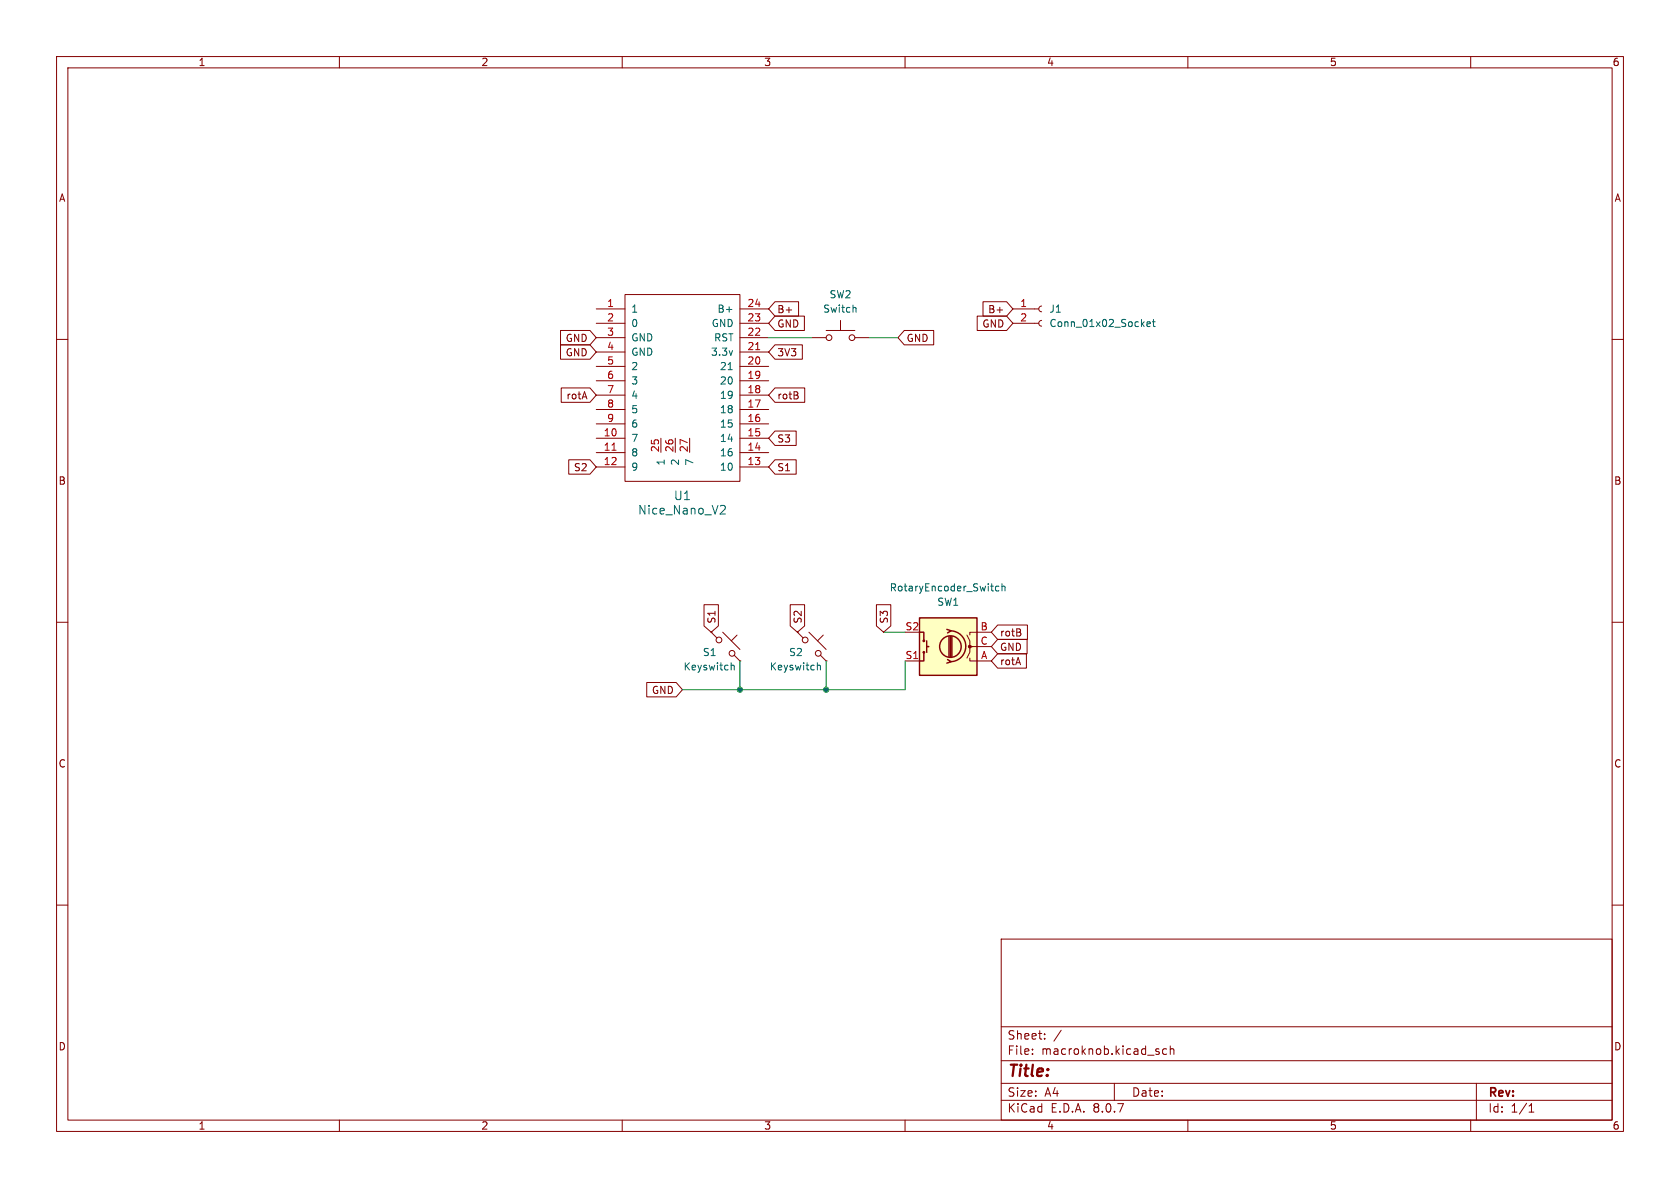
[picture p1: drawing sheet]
<svg xmlns="http://www.w3.org/2000/svg" width="297mm" height="210mm" viewBox="0 0 297 210" stroke-linecap="round" stroke-linejoin="round" font-family="sans-serif">
<g fill="none" stroke="#840000" stroke-width=".18">
<path d="M10 10h277v190h-277zM12 12h273v186h-273zM60 10v2M110 10v2M160 10v2M210 10v2M260 10v2M105.4 59.7h5.1M105.4 54.6h5.1M105.4 57.2h5.1M110.5 52.1h20.3v33h-20.3zM130.8 59.7h5.1"/>
<path d="M130.8 54.6h5.1M130.8 57.2h5.1M143.5 59.7h2.5M146 58.4h5.1M148.6 56.6v1.8M151.1 59.7h2.6M179.1 54.6h4.5M179.1 57.2h4.5M184.1 56.6l-.3 .2-.2 .4 .2 .3 .3 .2M184.1 54.1l-.3 .2-.2 .3 .2 .4 .3 .1M10 60h2M105.4 77.5h5.1"/>
<path d="M105.4 74.9h5.1M105.4 72.4h5.1M105.4 69.9h5.1M105.4 67.3h5.1M105.4 64.8h5.1M105.4 62.2h5.1M116.8 77.5v2.5M119.4 77.5v2.5M121.9 77.5v2.5M130.8 77.5h5.1M130.8 74.9h5.1M130.8 72.4h5.1"/>
<path d="M130.8 69.9h5.1M130.8 67.3h5.1M130.8 64.8h5.1M130.8 62.2h5.1M285 60h2M105.4 80h5.1M105.4 82.6h5.1M130.8 80h5.1M130.8 82.6h5.1M10 110h2M125.7 111.8l1 1M125.7 111.8h.1"/>
<path d="M127.8 111.8l3 3M129.8 115.8l1 1M130.3 112.3l-1 1M130.8 116.8h.1M141 111.8l1 1M141 111.8h.1M143 111.8l3 3M145 115.8l1 1M145.5 112.3l-1 1M146 116.8h.1M285 110h2M10 160h2"/>
<path d="M177 166h108v32h-108zM285 160h2M60 198v2M110 198v2M160 198v2M177 194.5h108M177 191.5h108M177 187.5h108M177 181.5h108M182.5 186.3v.1M182.5 185.5v.1M184.7 183.6v.1"/>
<path d="M184.7 182.8v.1M187.6 182.1l-1.3 2M197 191.5v3M204.7 185.9l.3 .2-.3 .3M204.7 185.4l.2 .1M206.2 185.5l-.4-.1-.3 .3v.4l.2 .2h.5M206.9 185.5l.2-.1 .4 .1v.9M206.9 184.9v1.5M210 198v2M260 198v2M261 191.5v6.5M270.3 196.6h.9"/>
<path d="M270.3 195.5l.4-.4v1.5"/>
<circle cx="146.6" cy="59.7" r=".51"/>
<circle cx="150.6" cy="59.7" r=".51"/>
<circle cx="127.1" cy="113.1" r=".51"/>
<circle cx="129.4" cy="115.5" r=".51"/>
<circle cx="142.3" cy="113.1" r=".51"/>
<circle cx="144.7" cy="115.5" r=".51"/>
</g>
<path d="M151 54.3l.3 .2v.7M202.8 57.3l.6-.1-.1-.3h-.4l-.1 .2v.6h.5M203.7 56.9h.5M203.9 56.5v1l.3 .2M128.7 65.3h.8M127.6 89.3l.5 .1 .1 .4-.9 1.1h.9M129.3 117.7l.1-.1h.3l.1 .8M129.3 117.2v1.2M144.5 117.2v1.2M144.5 117.7l.2-.1h.3v.8" fill="none" stroke="#006464" stroke-width=".18"/>
<path d="M108.2 79.6h.7M133.6 61.8h.7" fill="none" stroke="#a90000" stroke-width=".18"/>
<path d="M162.6 109.2h10.1v10.2h-10.1z" fill="#ffffc2"/>
<g fill="none" stroke="#840000" stroke-width=".25">
<path d="M162.6 109.2h10.1v10.2h-10.1zM162.6 111.8h.7v1.5M163.3 115.3v1.5h-.7M163.8 114.3h.4M163.8 113.3v2M167.4 111.3l.7 .2-.6 .4M167.5 116.6l.6 .4-.7 .2M167.8 112.5v3.6M168 111.5a2.73 2.73 0 0 1 2.7 2.7 2.73 2.73 0 0 1-2.7 2.8M168 112.5v3.6M168.3 112.5v3.6"/>
<circle cx="163.3" cy="113.3" r=".13"/>
<circle cx="163.3" cy="115.3" r=".13"/>
<circle cx="168" cy="114.3" r="1.9"/>
</g>
<circle cx="171.4" cy="114.3" r=".25" fill="#840000" stroke="#840000" stroke-width=".18"/>
<g fill="none" stroke="#840000" stroke-width=".18">
<path d="M99.1 58.4h5.2l1.1 1.3-1.1 1.3h-5.2zM137 55.9h5.2v2.5h-5.2l-1.1-1.2zM137 53.3h4.2v2.6h-4.2l-1.1-1.3zM159.9 58.4h5.2v2.6h-5.2l-1.2-1.3zM172.8 55.9h5.2l1.1 1.3-1.1 1.2h-5.2zM173.8 53.3h4.2l1.1 1.3-1.1 1.3h-4.2zM99.1 61h5.2l1.1 1.2-1.1 1.3h-5.2zM99.2 68.6h5.1l1.1 1.3-1.1 1.2h-5.1zM137 76.2h3.8v2.5h-3.8l-1.1-1.2zM137 61h4.8v2.5h-4.8l-1.1-1.3zM137 68.6h5.3v2.5h-5.3l-1.1-1.2zM100.5 81.3h3.8l1.1 1.3-1.1 1.2h-3.8z"/>
<path d="M137 81.3h3.8v2.5h-3.8l-1.1-1.2zM124.5 106.9h2.5v3.7l-1.3 1.2-1.2-1.2zM139.7 106.9h2.5v3.7l-1.2 1.2-1.3-1.2zM154.9 106.9h2.6v3.7l-1.3 1.2-1.3-1.2zM160 116.8h2.6M170.9 112.3l.5 1v1h3.9M171.4 116.3v.5h3.9M172 114.3h-.6v1l-.5 1M175.3 111.8h-3.9v.5M176.4 115.6h5.1v2.5h-5.1l-1.1-1.3zM176.4 110.5h5.2v2.5h-5.2l-1.1-1.2zM176.4 113h5.2v2.6h-5.2l-1.1-1.3z"/>
<path d="M114.3 120.6h5.2l1.1 1.3-1.1 1.3h-5.2z"/>
</g>
<path d="M176.6 103.7l-.4-.1-.2 .3 .1 .5h.5M177.1 103.7l.2-.1 .3 .1 .1 .8M177.1 103.2v1.3" fill="none" stroke="#006464" stroke-width=".18"/>
<path d="M135.9 59.7h7.6M153.7 59.7h5M130.8 116.8v5.1M146 116.8v5.1M156.2 111.8h3.8M160 116.8v5.1h-39.4" fill="none" stroke="#009600" stroke-width=".18"/>
<g fill="#009600" stroke="#009600" stroke-width=".18">
<circle cx="130.8" cy="121.9" r=".46"/>
<circle cx="146" cy="121.9" r=".46"/>
</g>
<text font-size="2.8" fill="#840000" x="178" y="190.9">Title:</text>
<g font-size="2.1" fill="#006464">
<text x="119" y="88.6">U1</text>
<text x="112.7" y="91.2">Nice_Nano_V2</text>
</g>
<g font-size="2.1" fill="#840000">
<text x="178" y="184">Sheet:</text>
<text x="178" y="186.7">File:</text>
<text x="184.1" y="186.7">macroknob.kicad_sch</text>
<text x="178" y="196.9">KiCad</text>
<text x="178" y="194.1">Size:</text>
<text x="184.7" y="194.1">A4</text>
<text x="185.7" y="196.9">E.D.A.</text>
<text x="193.3" y="196.9">8.0.7</text>
<text x="200" y="194.1">Date:</text>
<text x="263" y="194.3">Rev:</text>
<text x="263" y="196.9">Id:</text>
<text x="267.1" y="196.9">1/1</text>
</g>
<g font-size="1.8" fill="#840000">
<text x="35" y="11.9">1</text>
<text x="85" y="11.9">2</text>
<text x="135" y="11.9">3</text>
<text x="185" y="11.9">4</text>
<text x="235" y="11.9">5</text>
<text x="285" y="11.9">6</text>
<text x="10.3" y="35.9">A</text>
<text x="285.3" y="35.9">A</text>
<text x="137.3" y="58.1">GND</text>
<text x="137.3" y="55.6">B+</text>
<text x="173.6" y="58.1">GND</text>
<text x="174.6" y="55.6">B+</text>
<text x="99.9" y="60.6">GND</text>
<text x="99.9" y="63.2">GND</text>
<text x="137.3" y="63.2">3V3</text>
<text x="160.2" y="60.6">GND</text>
<text x="100" y="70.8">rotA</text>
<text x="137.3" y="70.8">rotB</text>
<text x="101.4" y="83.5">S2</text>
<text x="137.3" y="78.4">S3</text>
<text x="137.3" y="83.5">S1</text>
<text x="10.3" y="85.9">B</text>
<text x="285.3" y="85.9">B</text>
<text x="126.7" y="110.3" transform="rotate(-90 126.7 110.3)">S1</text>
<text x="141.9" y="110.3" transform="rotate(-90 141.9 110.3)">S2</text>
<text x="157.2" y="110.3" transform="rotate(-90 157.2 110.3)">S3</text>
<text x="176.7" y="112.7">rotB</text>
<text x="176.7" y="117.8">rotA</text>
<text x="176.7" y="115.3">GND</text>
<text x="115.1" y="122.9">GND</text>
<text x="10.3" y="135.9">C</text>
<text x="285.3" y="135.9">C</text>
<text x="10.3" y="185.9">D</text>
<text x="285.3" y="185.9">D</text>
<text x="35" y="199.9">1</text>
<text x="85" y="199.9">2</text>
<text x="135" y="199.9">3</text>
<text x="185" y="199.9">4</text>
<text x="235" y="199.9">5</text>
<text x="285" y="199.9">6</text>
</g>
<g font-size="1.8" fill="#006464">
<text x="146.6" y="52.9">SW2</text>
<text x="111.5" y="55.5">1</text>
<text x="111.5" y="58">0</text>
<text x="125.7" y="58">GND</text>
<text x="126.7" y="55.5">B+</text>
<text x="145.4" y="55.5">Switch</text>
<text x="185.4" y="55.5">J1</text>
<text x="185.4" y="58">Conn_01x02_Socket</text>
<text x="111.5" y="60.6">GND</text>
<text x="111.5" y="63.1">GND</text>
<text x="111.5" y="65.6">2</text>
<text x="125.6" y="63.1">3.3v</text>
<text x="126.1" y="60.6">RST</text>
<text x="127.2" y="65.6">21</text>
<text x="111.5" y="68.2">3</text>
<text x="111.5" y="70.7">4</text>
<text x="127.2" y="70.7">19</text>
<text x="127.2" y="68.2">20</text>
<text x="111.5" y="73.3">5</text>
<text x="111.5" y="75.8">6</text>
<text x="127.2" y="75.8">15</text>
<text x="127.2" y="73.3">18</text>
<text x="111.5" y="78.3">7</text>
<text x="111.5" y="80.9">8</text>
<text x="111.5" y="83.4">9</text>
<text x="117.7" y="82.4" transform="rotate(-90 117.7 82.4)">1</text>
<text x="120.2" y="82.4" transform="rotate(-90 120.2 82.4)">2</text>
<text x="122.8" y="82.4" transform="rotate(-90 122.8 82.4)">7</text>
<text x="127.2" y="83.4">10</text>
<text x="127.2" y="80.9">16</text>
<text x="127.2" y="78.3">14</text>
<text x="157.2" y="104.7">RotaryEncoder_Switch</text>
<text x="165.6" y="107.3">SW1</text>
<text x="120.7" y="118.7">Keyswitch</text>
<text x="124.2" y="116.2">S1</text>
<text x="136" y="118.7">Keyswitch</text>
<text x="139.4" y="116.2">S2</text>
</g>
<g font-size="1.8" fill="#a90000">
<text x="107.2" y="54.4">1</text>
<text x="107.2" y="56.9">2</text>
<text x="107.2" y="59.4">3</text>
<text x="132" y="59.4">22</text>
<text x="132" y="56.9">23</text>
<text x="132" y="54.4">24</text>
<text x="180.3" y="54.4">1</text>
<text x="180.3" y="56.9">2</text>
<text x="107.2" y="62">4</text>
<text x="107.2" y="64.5">5</text>
<text x="132" y="64.5">20</text>
<text x="132" y="62">21</text>
<text x="107.2" y="67.1">6</text>
<text x="107.2" y="69.6">7</text>
<text x="132" y="69.6">18</text>
<text x="132" y="67.1">19</text>
<text x="106.6" y="77.2">10</text>
<text x="107.2" y="72.1">8</text>
<text x="107.2" y="74.7">9</text>
<text x="132" y="77.2">15</text>
<text x="132" y="74.7">16</text>
<text x="132" y="72.1">17</text>
<text x="106.6" y="79.8">11</text>
<text x="106.6" y="82.3">12</text>
<text x="116.6" y="80" transform="rotate(-90 116.6 80)">25</text>
<text x="119.1" y="80" transform="rotate(-90 119.1 80)">26</text>
<text x="121.7" y="80" transform="rotate(-90 121.7 80)">27</text>
<text x="132" y="82.3">13</text>
<text x="132" y="79.8">14</text>
<text x="160" y="111.5">S2</text>
<text x="173.3" y="111.5">B</text>
<text x="160" y="116.6">S1</text>
<text x="173.3" y="114">C</text>
<text x="173.3" y="116.6">A</text>
</g>
</svg>
